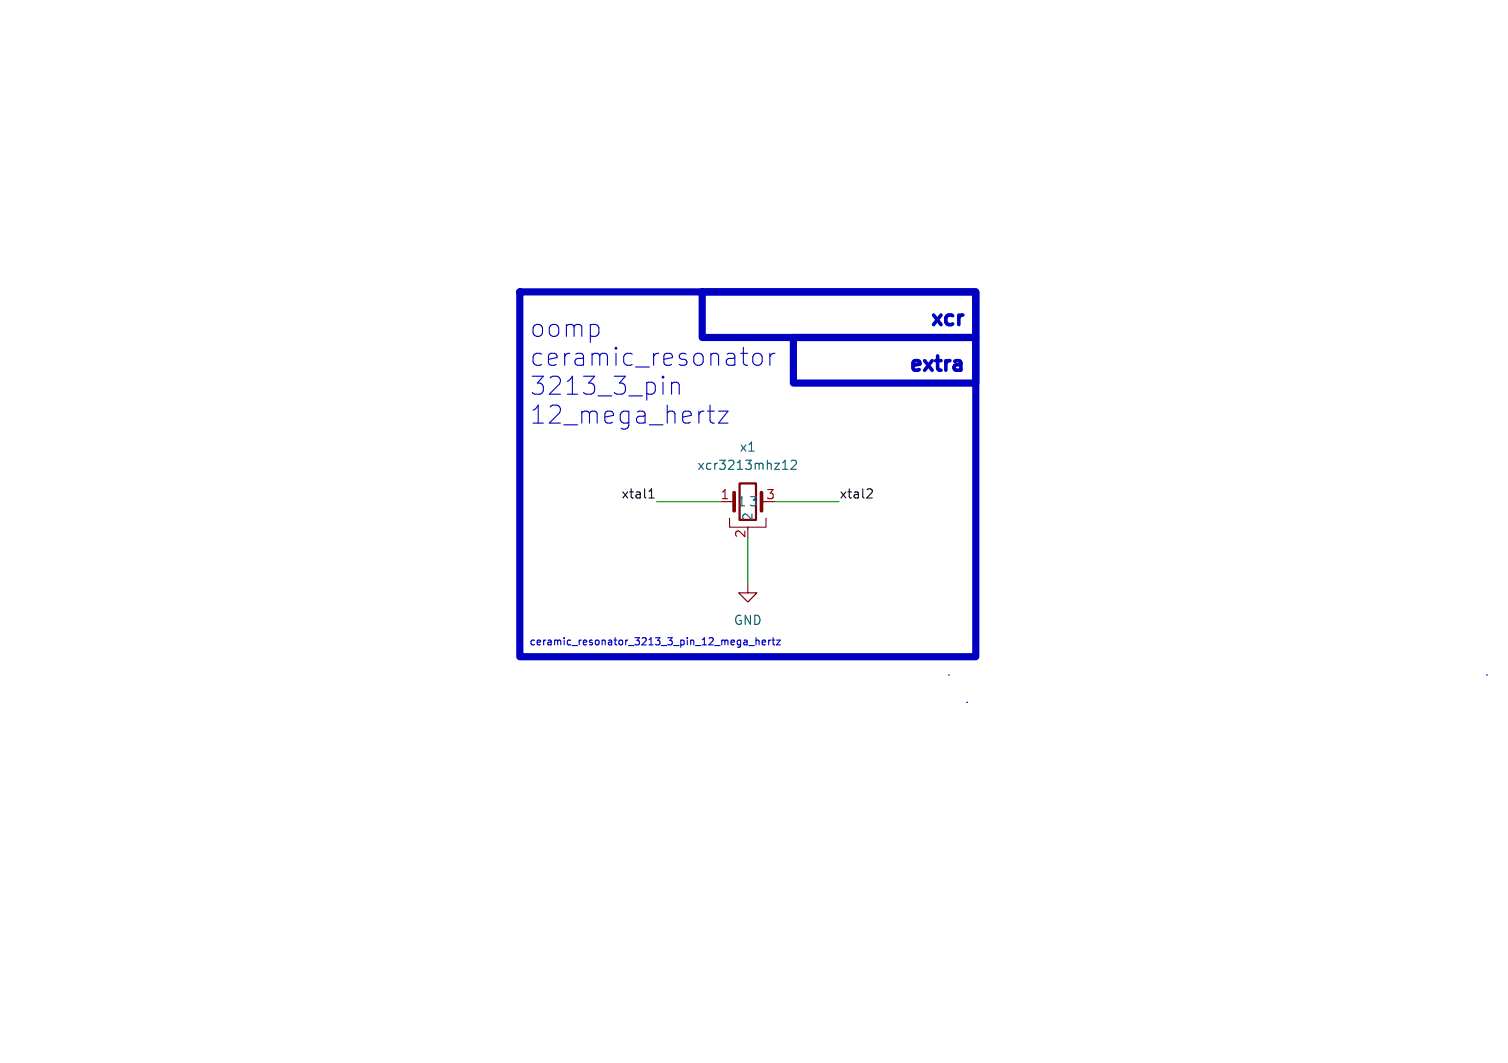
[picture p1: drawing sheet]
<svg xmlns="http://www.w3.org/2000/svg" width="210mm" height="148mm" viewBox="0 0 210 148" stroke-linecap="round" stroke-linejoin="round" font-family="sans-serif">
<path d="M103 67.3h2.3v5.1h-2.3z" fill="none" stroke="#840000" stroke-width=".3"/>
<path d="M100.3 69.9h1.9M101.6 72.1v1.3h5.1v-1.3M104.1 73.4v.3M106 69.9h.7M104.1 81.3v1.3h1.3l-1.3 1.2-1.2-1.2h1.2" fill="none" stroke="#840000" stroke-width=".15"/>
<path d="M102.2 68.6v2.5M106 68.6v2.5" fill="none" stroke="#840000" stroke-width=".51"/>
<path d="M109 65.3h.7M109.1 64.4l.2-.3v1.2M110.2 64.2l.2-.1h.3l.2 .1v.2v.2l-.8 .7h.8" fill="none" stroke="#006464" stroke-width=".15"/>
<path d="M90.4 69.3h.7M90.4 68.4l.3-.3v1.2M120.9 68.1h.5l.1 .3-.1 .2-.7 .7h.8" fill="none" stroke="#0f0f0f" stroke-width=".15"/>
<path d="M133.5 50.2l.3 .3v1M133.8 51.5h-.7M133.8 50.7l-.7 .1M133.9 43.9h.2" fill="none" stroke="#0000c2" stroke-width=".5"/>
<g fill="none" stroke="#0000c2" stroke-width=".15">
<path d="M93.5 53.2v1.7M93.5 53.5a.62 .62 0 0 1 1.1 .1v1.3M98.5 57.2h1M98.9 58.6l.1 .2 .5 .1M100.1 57.2h1.3l-1.3 1.7h1.3M103.2 49.2h.9M103.6 50.7l.5 .2M105.1 49.3a.68 .68 0 0 1 1 .4v.7a.68 .68 0 0 1-.6 .5 .68 .68 0 0 1-.7-.5v-.7zM107.2 49.2v1.7M107.9 49.2a.64 .64 0 0 0-.7 .5M104.3 89.9h.7M105.3 88.8v1"/>
<path d="M105.3 89.2l.1-.1 .3 .1v.6M106.1 89.5l.5-.1v-.2l-.3-.1-.2 .2 .1 .4h.4M107 89.1v.7M107.3 89.1l-.3 .2M107.5 89.1h.4M107.7 88.8v.8l.2 .2M108.1 89.1h.6l-.6 .7h.6M132.1 94h.1M134.6 97.8h.1M207 94h.1"/>
</g>
<path d="M72.4 40.6h63.5v50.8h-63.5zM97.8 40.6h38.1v6.4h-38.1zM110.5 47h25.4v6.3h-25.4z" fill="none" stroke="#0000c2" stroke-width="1"/>
<path d="M91.4 69.9h8.9M104.1 74.9v6.4M107.9 69.9h8.9" fill="none" stroke="#009600" stroke-width=".15"/>
<g font-size="3.5" fill="#0000c2">
<text x="73.7" y="47.2">oomp</text>
<text x="73.7" y="51.2">ceramic_resonator</text>
<text x="73.7" y="55.2">3213_3_pin</text>
<text x="73.7" y="59.2">12_mega_hertz</text>
</g>
<g font-size="2.8" fill="#0000c2">
<text x="128.9" y="45.5">xcr</text>
<text x="126" y="51.8">extra</text>
</g>
<g font-size="1.8" fill="#006464">
<text x="97" y="65.6">xcr3213mhz12</text>
<text x="102.9" y="63.1">x1</text>
<text x="102.6" y="70.7">1</text>
<text x="104.3" y="70.7">3</text>
<text x="105" y="72.6" transform="rotate(-90 105 72.6)">2</text>
<text x="102.1" y="87.2">GND</text>
</g>
<g font-size="1.8" fill="#0f0f0f">
<text x="86.5" y="69.5">xtal1</text>
<text x="116.8" y="69.5">xtal2</text>
</g>
<g font-size="1.8" fill="#a90000">
<text x="100.3" y="69.6">1</text>
<text x="106.6" y="69.6">3</text>
<text x="103.9" y="75" transform="rotate(-90 103.9 75)">2</text>
</g>
<text font-size="1.4" fill="#0000c2" x="73.7" y="89.9">ceramic_resonator_3213_3_pin_12_mega_hertz</text>
</svg>
